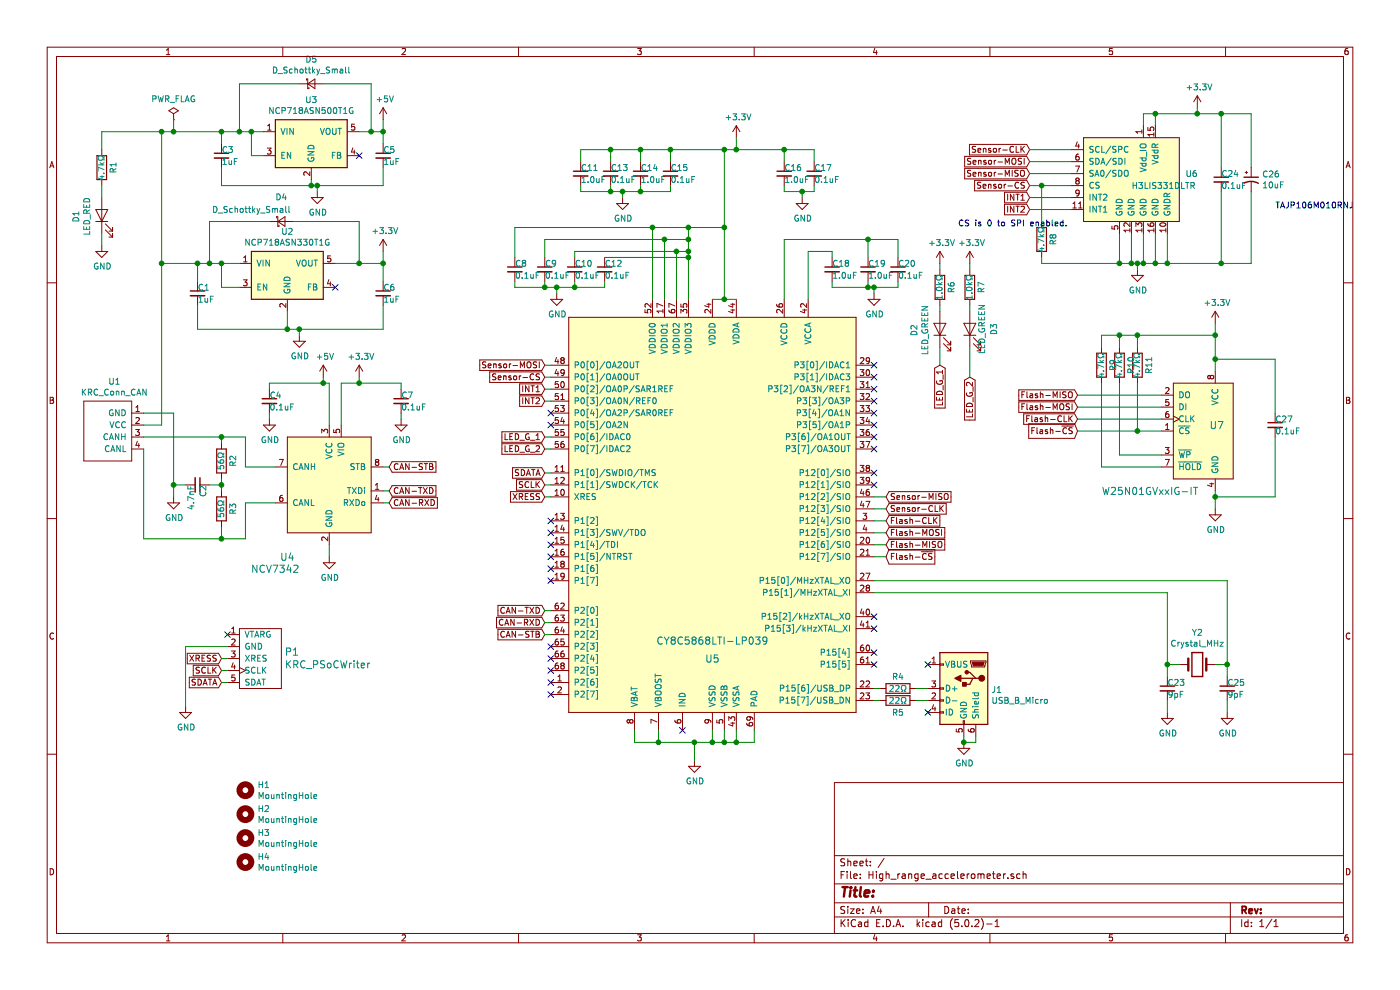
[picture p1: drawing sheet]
EESchema Schematic File Version 4
LIBS:High_range_accelerometer-cache
EELAYER 26 0
EELAYER END
$Descr A4 11693 8268
encoding utf-8
Sheet 1 1
Title ""
Date ""
Rev ""
Comp ""
Comment1 ""
Comment2 ""
Comment3 ""
Comment4 ""
$EndDescr
$Comp
L High_range_accelerometer-rescue:CY8C5868LTI-LP039-KUTKiCad_symbol U5
U 1 1
P 5950 4450
F 0 "U5" H 5950 3400 60  0000 C CNN
F 1 "CY8C5868LTI-LP039" H 5950 3550 60  0000 C CNN
F 2 "KUTKiCad_footprint:Cypress_QFN-68_EP_8x8_Pitch0.4mm" H 5950 4450 60  0001 C CNN
F 3 "" H 5950 4450 60  0001 C CNN
	1    5950 4450
	1    0    0    -1  
$EndComp
$Comp
L High_range_accelerometer-rescue:KRC_PSoCWriter-KUT_Connector P1
U 1 1
P 2100 5500
F 0 "P1" H 2377 5558 60  0000 L CNN
F 1 "KRC_PSoCWriter" H 2377 5452 60  0000 L CNN
F 2 "KUTKiCad_footprint:JST_JQ_05JQ-BT_1x05_P2.5mm_Vertical" H 2325 5500 60  0001 C CNN
F 3 "" H 2325 5500 60  0000 C CNN
	1    2100 5500
	1    0    0    -1  
$EndComp
$Comp
L KUTKiCad_symbol:NCV7342 U4
U 1 1
P 2750 4050
F 0 "U4" H 3100 3450 60  0000 C CNN
F 1 "NCV7342" H 3200 3350 60  0000 C CNN
F 2 "Package_DFN_QFN:DFN-8_2x2mm_P0.5mm" H 2750 4050 60  0001 C CNN
F 3 "" H 2750 4050 60  0001 C CNN
	1    2750 4050
	-1   0    0    -1  
$EndComp
$Comp
L Device:LED D2
U 1 1
P 7850 2750
F 0 "D2" H 7841 2966 50  0000 C CNN
F 1 "LED_GREEN" H 7841 2875 50  0000 C CNN
F 2 "LED_SMD:LED_0603_1608Metric" H 7850 2750 50  0001 C CNN
F 3 "~" H 7850 2750 50  0001 C CNN
	1    7850 2750
	0    -1   -1   0   
$EndComp
$Comp
L power:+5V #PWR010
U 1 1
P 3200 1000
F 0 "#PWR010" H 3200 850 50  0001 C CNN
F 1 "+5V" H 3215 1173 50  0000 C CNN
F 2 "" H 3200 1000 50  0001 C CNN
F 3 "" H 3200 1000 50  0001 C CNN
	1    3200 1000
	1    0    0    -1  
$EndComp
$Comp
L power:GND #PWR03
U 1 1
P 1550 5900
F 0 "#PWR03" H 1550 5650 50  0001 C CNN
F 1 "GND" H 1555 5727 50  0000 C CNN
F 2 "" H 1550 5900 50  0001 C CNN
F 3 "" H 1550 5900 50  0001 C CNN
	1    1550 5900
	1    0    0    -1  
$EndComp
Wire Wire Line
	1550 5900 1550 5400
Wire Wire Line
	1550 5400 1900 5400
Text GLabel 1850 5500 0    50   Input ~ 0
XRESS
Text GLabel 1850 5600 0    50   Input ~ 0
SCLK
Text GLabel 1850 5700 0    50   Input ~ 0
SDATA
Wire Wire Line
	1850 5700 1900 5700
Wire Wire Line
	1900 5600 1850 5600
Wire Wire Line
	1850 5500 1900 5500
Text GLabel 4550 4150 0    50   Input ~ 0
XRESS
Text GLabel 4550 4050 0    50   Input ~ 0
SCLK
Text GLabel 4550 3950 0    50   Input ~ 0
SDATA
Wire Wire Line
	4550 4150 4600 4150
Wire Wire Line
	4600 4050 4550 4050
Wire Wire Line
	4550 3950 4600 3950
$Comp
L Device:C_Small C12
U 1 1
P 5050 2250
F 0 "C12" H 5050 2300 50  0000 L CNN
F 1 "0.1uF" H 5050 2200 50  0000 L CNN
F 2 "Capacitor_SMD:C_0402_1005Metric" H 5050 2250 50  0001 C CNN
F 3 "~" H 5050 2250 50  0001 C CNN
	1    5050 2250
	1    0    0    -1  
$EndComp
$Comp
L power:GND #PWR013
U 1 1
P 4650 2450
F 0 "#PWR013" H 4650 2200 50  0001 C CNN
F 1 "GND" H 4655 2277 50  0000 C CNN
F 2 "" H 4650 2450 50  0001 C CNN
F 3 "" H 4650 2450 50  0001 C CNN
	1    4650 2450
	1    0    0    -1  
$EndComp
Wire Wire Line
	5750 1900 5750 2000
Wire Wire Line
	5550 2000 5750 2000
Wire Wire Line
	5550 2000 5550 2500
Connection ~ 5750 2000
Wire Wire Line
	5450 1900 5750 1900
Wire Wire Line
	5450 1900 5450 2500
$Comp
L Device:C_Small C10
U 1 1
P 4800 2250
F 0 "C10" H 4800 2300 50  0000 L CNN
F 1 "0.1uF" H 4800 2200 50  0000 L CNN
F 2 "Capacitor_SMD:C_0402_1005Metric" H 4800 2250 50  0001 C CNN
F 3 "~" H 4800 2250 50  0001 C CNN
	1    4800 2250
	1    0    0    -1  
$EndComp
$Comp
L Device:C_Small C9
U 1 1
P 4550 2250
F 0 "C9" H 4550 2300 50  0000 L CNN
F 1 "0.1uF" H 4550 2200 50  0000 L CNN
F 2 "Capacitor_SMD:C_0402_1005Metric" H 4550 2250 50  0001 C CNN
F 3 "~" H 4550 2250 50  0001 C CNN
	1    4550 2250
	1    0    0    -1  
$EndComp
$Comp
L Device:C_Small C8
U 1 1
P 4300 2250
F 0 "C8" H 4300 2300 50  0000 L CNN
F 1 "0.1uF" H 4300 2200 50  0000 L CNN
F 2 "Capacitor_SMD:C_0402_1005Metric" H 4300 2250 50  0001 C CNN
F 3 "~" H 4300 2250 50  0001 C CNN
	1    4300 2250
	1    0    0    -1  
$EndComp
Wire Wire Line
	5750 2000 5750 2100
Wire Wire Line
	5650 2500 5650 2100
Wire Wire Line
	5650 2100 5750 2100
Connection ~ 5750 2100
Wire Wire Line
	5750 2100 5750 2150
Wire Wire Line
	5050 2150 5750 2150
Connection ~ 5750 2150
Wire Wire Line
	5750 2150 5750 2500
Wire Wire Line
	5650 2100 4800 2100
Wire Wire Line
	4800 2100 4800 2150
Connection ~ 5650 2100
Wire Wire Line
	5550 2000 4550 2000
Wire Wire Line
	4550 2000 4550 2150
Connection ~ 5550 2000
Wire Wire Line
	5450 1900 4300 1900
Wire Wire Line
	4300 1900 4300 2150
Connection ~ 5450 1900
Wire Wire Line
	4300 2350 4300 2400
Wire Wire Line
	4300 2400 4550 2400
Wire Wire Line
	5050 2400 5050 2350
Wire Wire Line
	4550 2350 4550 2400
Connection ~ 4550 2400
Wire Wire Line
	4550 2400 4650 2400
Wire Wire Line
	4800 2400 4800 2350
Connection ~ 4800 2400
Wire Wire Line
	4800 2400 5050 2400
Wire Wire Line
	4650 2400 4650 2450
Connection ~ 4650 2400
Wire Wire Line
	4650 2400 4800 2400
$Comp
L Device:C_Small C18
U 1 1
P 6950 2250
F 0 "C18" H 6950 2300 50  0000 L CNN
F 1 "1.0uF" H 6950 2200 50  0000 L CNN
F 2 "Capacitor_SMD:C_0402_1005Metric" H 6950 2250 50  0001 C CNN
F 3 "~" H 6950 2250 50  0001 C CNN
	1    6950 2250
	1    0    0    -1  
$EndComp
$Comp
L power:GND #PWR015
U 1 1
P 5800 6350
F 0 "#PWR015" H 5800 6100 50  0001 C CNN
F 1 "GND" H 5805 6177 50  0000 C CNN
F 2 "" H 5800 6350 50  0001 C CNN
F 3 "" H 5800 6350 50  0001 C CNN
	1    5800 6350
	1    0    0    -1  
$EndComp
NoConn ~ 5700 6100
Wire Wire Line
	5950 6100 5950 6200
Wire Wire Line
	5300 6200 5300 6100
Wire Wire Line
	5500 6100 5500 6200
Connection ~ 5500 6200
Wire Wire Line
	5500 6200 5300 6200
Wire Wire Line
	6050 6100 6050 6200
Wire Wire Line
	6050 6200 5950 6200
Connection ~ 5950 6200
Wire Wire Line
	5500 6200 5800 6200
Wire Wire Line
	6150 6100 6150 6200
Wire Wire Line
	6150 6200 6050 6200
Connection ~ 6050 6200
Wire Wire Line
	6300 6100 6300 6200
Wire Wire Line
	6300 6200 6150 6200
Connection ~ 6150 6200
Wire Wire Line
	5800 6350 5800 6200
Connection ~ 5800 6200
Wire Wire Line
	5800 6200 5950 6200
Wire Wire Line
	6750 2500 6750 2100
Wire Wire Line
	6750 2100 6950 2100
Wire Wire Line
	6950 2100 6950 2150
Wire Wire Line
	6550 2500 6550 2000
Wire Wire Line
	6550 2000 7250 2000
Wire Wire Line
	7250 2000 7500 2000
Connection ~ 7250 2000
$Comp
L Device:C_Small C19
U 1 1
P 7250 2250
F 0 "C19" H 7250 2300 50  0000 L CNN
F 1 "1.0uF" H 7250 2200 50  0000 L CNN
F 2 "Capacitor_SMD:C_0402_1005Metric" H 7250 2250 50  0001 C CNN
F 3 "~" H 7250 2250 50  0001 C CNN
	1    7250 2250
	1    0    0    -1  
$EndComp
$Comp
L Device:C_Small C20
U 1 1
P 7500 2250
F 0 "C20" H 7500 2300 50  0000 L CNN
F 1 "0.1uF" H 7500 2200 50  0000 L CNN
F 2 "Capacitor_SMD:C_0402_1005Metric" H 7500 2250 50  0001 C CNN
F 3 "~" H 7500 2250 50  0001 C CNN
	1    7500 2250
	1    0    0    -1  
$EndComp
Wire Wire Line
	7500 2000 7500 2150
Wire Wire Line
	7250 2000 7250 2150
Wire Wire Line
	6950 2350 6950 2400
Wire Wire Line
	6950 2400 7250 2400
Wire Wire Line
	7500 2400 7500 2350
Wire Wire Line
	7250 2350 7250 2400
Connection ~ 7250 2400
Wire Wire Line
	7250 2400 7300 2400
$Comp
L power:GND #PWR018
U 1 1
P 7300 2450
F 0 "#PWR018" H 7300 2200 50  0001 C CNN
F 1 "GND" H 7305 2277 50  0000 C CNN
F 2 "" H 7300 2450 50  0001 C CNN
F 3 "" H 7300 2450 50  0001 C CNN
	1    7300 2450
	1    0    0    -1  
$EndComp
Wire Wire Line
	7300 2450 7300 2400
Connection ~ 7300 2400
Wire Wire Line
	7300 2400 7500 2400
$Comp
L Device:C_Small C17
U 1 1
P 6800 1450
F 0 "C17" H 6800 1500 50  0000 L CNN
F 1 "0.1uF" H 6800 1400 50  0000 L CNN
F 2 "Capacitor_SMD:C_0402_1005Metric" H 6800 1450 50  0001 C CNN
F 3 "~" H 6800 1450 50  0001 C CNN
	1    6800 1450
	1    0    0    -1  
$EndComp
$Comp
L Device:C_Small C16
U 1 1
P 6550 1450
F 0 "C16" H 6550 1500 50  0000 L CNN
F 1 "1.0uF" H 6550 1400 50  0000 L CNN
F 2 "Capacitor_SMD:C_0402_1005Metric" H 6550 1450 50  0001 C CNN
F 3 "~" H 6550 1450 50  0001 C CNN
	1    6550 1450
	1    0    0    -1  
$EndComp
Wire Wire Line
	6550 1250 6550 1350
Wire Wire Line
	6550 1250 6800 1250
Wire Wire Line
	6800 1250 6800 1350
$Comp
L power:GND #PWR017
U 1 1
P 6700 1650
F 0 "#PWR017" H 6700 1400 50  0001 C CNN
F 1 "GND" H 6705 1477 50  0000 C CNN
F 2 "" H 6700 1650 50  0001 C CNN
F 3 "" H 6700 1650 50  0001 C CNN
	1    6700 1650
	1    0    0    -1  
$EndComp
Wire Wire Line
	6550 1550 6550 1600
Wire Wire Line
	6550 1600 6700 1600
Wire Wire Line
	6700 1600 6700 1650
Wire Wire Line
	6700 1600 6800 1600
Wire Wire Line
	6800 1600 6800 1550
Connection ~ 6700 1600
$Comp
L power:+3.3V #PWR016
U 1 1
P 6150 1150
F 0 "#PWR016" H 6150 1000 50  0001 C CNN
F 1 "+3.3V" H 6165 1323 50  0000 C CNN
F 2 "" H 6150 1150 50  0001 C CNN
F 3 "" H 6150 1150 50  0001 C CNN
	1    6150 1150
	1    0    0    -1  
$EndComp
Wire Wire Line
	5750 1900 6050 1900
Connection ~ 5750 1900
Wire Wire Line
	5950 2500 6050 2500
Wire Wire Line
	6050 2500 6050 1900
Connection ~ 6050 2500
Wire Wire Line
	6050 2500 6150 2500
Connection ~ 6050 1900
$Comp
L Device:C_Small C14
U 1 1
P 5350 1450
F 0 "C14" H 5350 1500 50  0000 L CNN
F 1 "1.0uF" H 5350 1400 50  0000 L CNN
F 2 "Capacitor_SMD:C_0402_1005Metric" H 5350 1450 50  0001 C CNN
F 3 "~" H 5350 1450 50  0001 C CNN
	1    5350 1450
	1    0    0    -1  
$EndComp
$Comp
L Device:C_Small C15
U 1 1
P 5600 1450
F 0 "C15" H 5600 1500 50  0000 L CNN
F 1 "0.1uF" H 5600 1400 50  0000 L CNN
F 2 "Capacitor_SMD:C_0402_1005Metric" H 5600 1450 50  0001 C CNN
F 3 "~" H 5600 1450 50  0001 C CNN
	1    5600 1450
	1    0    0    -1  
$EndComp
$Comp
L Device:C_Small C11
U 1 1
P 4850 1450
F 0 "C11" H 4850 1500 50  0000 L CNN
F 1 "1.0uF" H 4850 1400 50  0000 L CNN
F 2 "Capacitor_SMD:C_0402_1005Metric" H 4850 1450 50  0001 C CNN
F 3 "~" H 4850 1450 50  0001 C CNN
	1    4850 1450
	1    0    0    -1  
$EndComp
$Comp
L Device:C_Small C13
U 1 1
P 5100 1450
F 0 "C13" H 5100 1500 50  0000 L CNN
F 1 "0.1uF" H 5100 1400 50  0000 L CNN
F 2 "Capacitor_SMD:C_0402_1005Metric" H 5100 1450 50  0001 C CNN
F 3 "~" H 5100 1450 50  0001 C CNN
	1    5100 1450
	1    0    0    -1  
$EndComp
$Comp
L power:GND #PWR014
U 1 1
P 5200 1650
F 0 "#PWR014" H 5200 1400 50  0001 C CNN
F 1 "GND" H 5205 1477 50  0000 C CNN
F 2 "" H 5200 1650 50  0001 C CNN
F 3 "" H 5200 1650 50  0001 C CNN
	1    5200 1650
	1    0    0    -1  
$EndComp
Wire Wire Line
	6550 1250 6150 1250
Connection ~ 6550 1250
Connection ~ 6050 1250
Wire Wire Line
	6050 1250 6050 1900
Wire Wire Line
	6050 1250 5600 1250
Wire Wire Line
	5600 1250 5600 1350
Wire Wire Line
	5600 1250 5350 1250
Wire Wire Line
	4850 1250 4850 1350
Connection ~ 5600 1250
Wire Wire Line
	5100 1350 5100 1250
Connection ~ 5100 1250
Wire Wire Line
	5100 1250 4850 1250
Wire Wire Line
	5350 1350 5350 1250
Connection ~ 5350 1250
Wire Wire Line
	5350 1250 5100 1250
Wire Wire Line
	4850 1550 4850 1600
Wire Wire Line
	4850 1600 5100 1600
Wire Wire Line
	5200 1600 5200 1650
Wire Wire Line
	5200 1600 5350 1600
Wire Wire Line
	5600 1600 5600 1550
Connection ~ 5200 1600
Wire Wire Line
	5350 1550 5350 1600
Connection ~ 5350 1600
Wire Wire Line
	5350 1600 5600 1600
Wire Wire Line
	5100 1550 5100 1600
Connection ~ 5100 1600
Wire Wire Line
	5100 1600 5200 1600
$Comp
L Connector:USB_B_Micro J1
U 1 1
P 8050 5750
F 0 "J1" H 7821 5741 50  0000 R CNN
F 1 "USB_B_Micro" H 7821 5650 50  0000 R CNN
F 2 "KUTKiCad_footprint:Hirose_ZX_ZX62D-B-5P8" H 8200 5700 50  0001 C CNN
F 3 "~" H 8200 5700 50  0001 C CNN
	1    8050 5750
	-1   0    0    -1  
$EndComp
$Comp
L Device:R R4
U 1 1
P 7500 5750
F 0 "R4" V 7400 5750 50  0000 C CNN
F 1 "22Ω" V 7500 5750 50  0000 C CNN
F 2 "Capacitor_SMD:C_0402_1005Metric" V 7430 5750 50  0001 C CNN
F 3 "~" H 7500 5750 50  0001 C CNN
	1    7500 5750
	0    1    1    0   
$EndComp
$Comp
L Device:R R5
U 1 1
P 7500 5850
F 0 "R5" V 7600 5850 50  0000 C CNN
F 1 "22Ω" V 7500 5850 50  0000 C CNN
F 2 "Capacitor_SMD:C_0402_1005Metric" V 7430 5850 50  0001 C CNN
F 3 "~" H 7500 5850 50  0001 C CNN
	1    7500 5850
	0    1    1    0   
$EndComp
Wire Wire Line
	7350 5750 7300 5750
Wire Wire Line
	7300 5850 7350 5850
Wire Wire Line
	7650 5750 7750 5750
Wire Wire Line
	7750 5850 7650 5850
$Comp
L power:GND #PWR020
U 1 1
P 8050 6200
F 0 "#PWR020" H 8050 5950 50  0001 C CNN
F 1 "GND" H 8055 6027 50  0000 C CNN
F 2 "" H 8050 6200 50  0001 C CNN
F 3 "" H 8050 6200 50  0001 C CNN
	1    8050 6200
	1    0    0    -1  
$EndComp
NoConn ~ 7750 5550
NoConn ~ 7750 5950
$Comp
L KUTKiCad_symbol:KRC_Conn_CAN U1
U 1 1
P 1100 3600
F 0 "U1" H 1244 4015 50  0000 C CNN
F 1 "KRC_Conn_CAN" H 1244 3924 50  0000 C CNN
F 2 "Connector_JST:JST_XH_S04B-XH-A_1x04_P2.50mm_Horizontal" H 1100 3600 50  0001 C CNN
F 3 "" H 1100 3600 50  0001 C CNN
	1    1100 3600
	-1   0    0    -1  
$EndComp
$Comp
L Device:LED D3
U 1 1
P 8100 2750
F 0 "D3" H 8100 2550 50  0000 C CNN
F 1 "LED_GREEN" H 8100 2650 50  0000 C CNN
F 2 "LED_SMD:LED_0603_1608Metric" H 8100 2750 50  0001 C CNN
F 3 "~" H 8100 2750 50  0001 C CNN
	1    8100 2750
	0    -1   -1   0   
$EndComp
$Comp
L power:+3.3V #PWR011
U 1 1
P 3200 2100
F 0 "#PWR011" H 3200 1950 50  0001 C CNN
F 1 "+3.3V" H 3215 2273 50  0000 C CNN
F 2 "" H 3200 2100 50  0001 C CNN
F 3 "" H 3200 2100 50  0001 C CNN
	1    3200 2100
	1    0    0    -1  
$EndComp
$Comp
L KUTKiCad_symbol:W25N01GVxxIG-IT U7
U 1 1
P 10050 3600
F 0 "U7" H 10100 3650 60  0000 L CNN
F 1 "W25N01GVxxIG-IT" H 9200 3100 60  0000 L CNN
F 2 "KUTKiCad_footprint:WSON-8_8x6mm_P1.27mm" H 10600 4200 60  0001 C CNN
F 3 "" H 10600 4200 60  0001 C CNN
	1    10050 3600
	1    0    0    -1  
$EndComp
$Comp
L Device:R R11
U 1 1
P 9500 3050
F 0 "R11" V 9400 3050 50  0000 C CNN
F 1 "4.7kΩ" V 9500 3050 50  0000 C CNN
F 2 "Capacitor_SMD:C_0402_1005Metric" V 9430 3050 50  0001 C CNN
F 3 "~" H 9500 3050 50  0001 C CNN
	1    9500 3050
	-1   0    0    1   
$EndComp
$Comp
L power:GND #PWR028
U 1 1
P 10150 4250
F 0 "#PWR028" H 10150 4000 50  0001 C CNN
F 1 "GND" H 10155 4077 50  0000 C CNN
F 2 "" H 10150 4250 50  0001 C CNN
F 3 "" H 10150 4250 50  0001 C CNN
	1    10150 4250
	1    0    0    -1  
$EndComp
$Comp
L power:+3.3V #PWR027
U 1 1
P 10150 2700
F 0 "#PWR027" H 10150 2550 50  0001 C CNN
F 1 "+3.3V" H 10165 2873 50  0000 C CNN
F 2 "" H 10150 2700 50  0001 C CNN
F 3 "" H 10150 2700 50  0001 C CNN
	1    10150 2700
	1    0    0    -1  
$EndComp
$Comp
L Device:C_Small C27
U 1 1
P 10650 3550
F 0 "C27" H 10650 3600 50  0000 L CNN
F 1 "0.1uF" H 10650 3500 50  0000 L CNN
F 2 "Capacitor_SMD:C_0402_1005Metric" H 10650 3550 50  0001 C CNN
F 3 "~" H 10650 3550 50  0001 C CNN
	1    10650 3550
	1    0    0    -1  
$EndComp
Wire Wire Line
	10150 3100 10150 3000
Wire Wire Line
	10150 3000 10650 3000
Wire Wire Line
	10650 3000 10650 3450
Connection ~ 10150 3000
Wire Wire Line
	10650 3650 10650 4150
Wire Wire Line
	10650 4150 10150 4150
Wire Wire Line
	10150 4150 10150 4100
Wire Wire Line
	10150 4150 10150 4250
Connection ~ 10150 4150
$Comp
L Device:R R10
U 1 1
P 9350 3050
F 0 "R10" V 9250 3050 50  0000 C CNN
F 1 "4.7kΩ" V 9350 3050 50  0000 C CNN
F 2 "Capacitor_SMD:C_0402_1005Metric" V 9280 3050 50  0001 C CNN
F 3 "~" H 9350 3050 50  0001 C CNN
	1    9350 3050
	-1   0    0    1   
$EndComp
$Comp
L Device:R R9
U 1 1
P 9200 3050
F 0 "R9" V 9100 3050 50  0000 C CNN
F 1 "4.7kΩ" V 9200 3050 50  0000 C CNN
F 2 "Capacitor_SMD:C_0402_1005Metric" V 9130 3050 50  0001 C CNN
F 3 "~" H 9200 3050 50  0001 C CNN
	1    9200 3050
	-1   0    0    1   
$EndComp
Text GLabel 9000 3600 0    50   Input ~ 0
Flash-~CS
Wire Wire Line
	9500 3200 9500 3600
Wire Wire Line
	9500 3600 9700 3600
Wire Wire Line
	9700 3800 9350 3800
Wire Wire Line
	9350 3800 9350 3200
Wire Wire Line
	9700 3900 9200 3900
Wire Wire Line
	9200 3900 9200 3200
Wire Wire Line
	9500 3600 9000 3600
Connection ~ 9500 3600
Wire Wire Line
	9200 2900 9200 2800
Wire Wire Line
	9200 2800 9350 2800
Wire Wire Line
	10150 2800 10150 2700
Wire Wire Line
	10150 2800 10150 3000
Connection ~ 10150 2800
Wire Wire Line
	9500 2900 9500 2800
Connection ~ 9500 2800
Wire Wire Line
	9500 2800 10150 2800
Wire Wire Line
	9350 2800 9350 2900
Connection ~ 9350 2800
Wire Wire Line
	9350 2800 9500 2800
Text GLabel 9000 3500 0    50   Input ~ 0
Flash-CLK
Text GLabel 9000 3400 0    50   Input ~ 0
Flash-MOSI
Text GLabel 9000 3300 0    50   Input ~ 0
Flash-MISO
Wire Wire Line
	9000 3300 9700 3300
Wire Wire Line
	9700 3400 9000 3400
Wire Wire Line
	9000 3500 9700 3500
$Comp
L power:GND #PWR024
U 1 1
P 9500 2250
F 0 "#PWR024" H 9500 2000 50  0001 C CNN
F 1 "GND" H 9505 2077 50  0000 C CNN
F 2 "" H 9500 2250 50  0001 C CNN
F 3 "" H 9500 2250 50  0001 C CNN
	1    9500 2250
	1    0    0    -1  
$EndComp
$Comp
L power:+3.3V #PWR026
U 1 1
P 10000 900
F 0 "#PWR026" H 10000 750 50  0001 C CNN
F 1 "+3.3V" H 10015 1073 50  0000 C CNN
F 2 "" H 10000 900 50  0001 C CNN
F 3 "" H 10000 900 50  0001 C CNN
	1    10000 900 
	1    0    0    -1  
$EndComp
$Comp
L Device:R R8
U 1 1
P 8700 2000
F 0 "R8" V 8600 2000 50  0000 C CNN
F 1 "4.7kΩ" V 8700 2000 50  0000 C CNN
F 2 "Capacitor_SMD:C_0402_1005Metric" V 8630 2000 50  0001 C CNN
F 3 "~" H 8700 2000 50  0001 C CNN
	1    8700 2000
	-1   0    0    1   
$EndComp
Text Notes 8000 1900 0    50   ~ 0
CS is 0 to SPI enabled.
Wire Wire Line
	8950 1550 8700 1550
Wire Wire Line
	8700 1550 8700 1850
Text GLabel 8600 1550 0    50   Input ~ 0
Sensor-CS
Text GLabel 8600 1250 0    50   Input ~ 0
Sensor-CLK
Text GLabel 8600 1350 0    50   Input ~ 0
Sensor-MOSI
Text GLabel 8600 1450 0    50   Input ~ 0
Sensor-MISO
Wire Wire Line
	8600 1250 8950 1250
$Comp
L Device:C_Small C24
U 1 1
P 10200 1500
F 0 "C24" H 10200 1550 50  0000 L CNN
F 1 "0.1uF" H 10200 1450 50  0000 L CNN
F 2 "Capacitor_SMD:C_0402_1005Metric" H 10200 1500 50  0001 C CNN
F 3 "~" H 10200 1500 50  0001 C CNN
	1    10200 1500
	1    0    0    -1  
$EndComp
Wire Wire Line
	8700 2200 8700 2150
Wire Wire Line
	9350 1950 9350 2200
Connection ~ 9350 2200
Wire Wire Line
	9350 2200 8700 2200
Wire Wire Line
	9500 2250 9500 2200
Wire Wire Line
	9350 2200 9450 2200
Wire Wire Line
	9450 1950 9450 2200
Connection ~ 9450 2200
Wire Wire Line
	9450 2200 9500 2200
Wire Wire Line
	9550 1950 9550 2200
Wire Wire Line
	9550 2200 9500 2200
Connection ~ 9500 2200
Wire Wire Line
	9550 2200 9650 2200
Wire Wire Line
	9650 2200 9650 1950
Connection ~ 9550 2200
Wire Wire Line
	9750 1950 9750 2200
Wire Wire Line
	9750 2200 9650 2200
Connection ~ 9650 2200
Wire Wire Line
	9550 1050 9550 950 
Wire Wire Line
	9550 950  9650 950 
Wire Wire Line
	10000 950  10000 900 
Wire Wire Line
	9650 1050 9650 950 
Connection ~ 9650 950 
Wire Wire Line
	9650 950  10000 950 
Wire Wire Line
	10000 950  10200 950 
Wire Wire Line
	10200 950  10200 1400
Connection ~ 10000 950 
Wire Wire Line
	10200 950  10450 950 
Wire Wire Line
	10450 950  10450 1400
Connection ~ 10200 950 
Wire Wire Line
	10450 1600 10450 2200
Wire Wire Line
	10450 2200 10200 2200
Connection ~ 9750 2200
Wire Wire Line
	10200 1600 10200 2200
Connection ~ 10200 2200
Wire Wire Line
	10200 2200 9750 2200
Wire Wire Line
	8950 1350 8600 1350
Wire Wire Line
	8950 1450 8600 1450
Wire Wire Line
	8700 1550 8600 1550
Connection ~ 8700 1550
Text Notes 10650 1750 0    50   ~ 0
TAJP106M010RNJ 
$Comp
L Device:CP1_Small C26
U 1 1
P 10450 1500
F 0 "C26" H 10541 1546 50  0000 L CNN
F 1 "10uF" H 10541 1455 50  0000 L CNN
F 2 "Capacitor_SMD:C_0805_2012Metric" H 10450 1500 50  0001 C CNN
F 3 "~" H 10450 1500 50  0001 C CNN
	1    10450 1500
	1    0    0    -1  
$EndComp
Text GLabel 8600 1650 0    50   Input ~ 0
INT1
Text GLabel 8600 1750 0    50   Input ~ 0
INT2
Wire Wire Line
	8600 1750 8950 1750
Wire Wire Line
	8950 1650 8600 1650
$Comp
L power:GND #PWR08
U 1 1
P 2750 4650
F 0 "#PWR08" H 2750 4400 50  0001 C CNN
F 1 "GND" H 2755 4477 50  0000 C CNN
F 2 "" H 2750 4650 50  0001 C CNN
F 3 "" H 2750 4650 50  0001 C CNN
	1    2750 4650
	1    0    0    -1  
$EndComp
Wire Wire Line
	3200 1000 3200 1100
Wire Wire Line
	3200 1100 3100 1100
$Comp
L power:GND #PWR07
U 1 1
P 2650 1600
F 0 "#PWR07" H 2650 1350 50  0001 C CNN
F 1 "GND" H 2655 1427 50  0000 C CNN
F 2 "" H 2650 1600 50  0001 C CNN
F 3 "" H 2650 1600 50  0001 C CNN
	1    2650 1600
	1    0    0    -1  
$EndComp
$Comp
L Device:C_Small C5
U 1 1
P 3200 1300
F 0 "C5" H 3200 1350 50  0000 L CNN
F 1 "1uF" H 3200 1250 50  0000 L CNN
F 2 "Capacitor_SMD:C_0402_1005Metric" H 3200 1300 50  0001 C CNN
F 3 "~" H 3200 1300 50  0001 C CNN
	1    3200 1300
	1    0    0    -1  
$EndComp
Wire Wire Line
	3200 1200 3200 1100
Connection ~ 3200 1100
Wire Wire Line
	3200 1400 3200 1550
Wire Wire Line
	3200 1550 2650 1550
Wire Wire Line
	2650 1550 2650 1600
Wire Wire Line
	2650 1550 2600 1550
Wire Wire Line
	2600 1550 2600 1500
Connection ~ 2650 1550
$Comp
L Device:C_Small C3
U 1 1
P 1850 1300
F 0 "C3" H 1850 1350 50  0000 L CNN
F 1 "1uF" H 1850 1250 50  0000 L CNN
F 2 "Capacitor_SMD:C_0402_1005Metric" H 1850 1300 50  0001 C CNN
F 3 "~" H 1850 1300 50  0001 C CNN
	1    1850 1300
	1    0    0    -1  
$EndComp
Wire Wire Line
	1850 1200 1850 1100
Wire Wire Line
	1850 1100 2000 1100
Connection ~ 2100 1100
Wire Wire Line
	2100 1100 2200 1100
Wire Wire Line
	1850 1400 1850 1550
Wire Wire Line
	1850 1550 2600 1550
Connection ~ 2600 1550
Wire Wire Line
	3200 2200 3200 2100
$Comp
L Device:C_Small C6
U 1 1
P 3200 2450
F 0 "C6" H 3200 2500 50  0000 L CNN
F 1 "1uF" H 3200 2400 50  0000 L CNN
F 2 "Capacitor_SMD:C_0402_1005Metric" H 3200 2450 50  0001 C CNN
F 3 "~" H 3200 2450 50  0001 C CNN
	1    3200 2450
	1    0    0    -1  
$EndComp
Wire Wire Line
	3200 2350 3200 2200
Connection ~ 3200 2200
$Comp
L power:GND #PWR05
U 1 1
P 2500 2800
F 0 "#PWR05" H 2500 2550 50  0001 C CNN
F 1 "GND" H 2505 2627 50  0000 C CNN
F 2 "" H 2500 2800 50  0001 C CNN
F 3 "" H 2500 2800 50  0001 C CNN
	1    2500 2800
	1    0    0    -1  
$EndComp
Wire Wire Line
	2400 2750 2500 2750
Wire Wire Line
	2500 2750 2500 2800
Wire Wire Line
	2500 2750 3200 2750
Wire Wire Line
	3200 2750 3200 2550
Connection ~ 2500 2750
$Comp
L Device:C_Small C1
U 1 1
P 1650 2450
F 0 "C1" H 1650 2500 50  0000 L CNN
F 1 "1uF" H 1650 2400 50  0000 L CNN
F 2 "Capacitor_SMD:C_0402_1005Metric" H 1650 2450 50  0001 C CNN
F 3 "~" H 1650 2450 50  0001 C CNN
	1    1650 2450
	1    0    0    -1  
$EndComp
Wire Wire Line
	1850 2400 1850 2200
Wire Wire Line
	1850 2200 1750 2200
Wire Wire Line
	1650 2200 1650 2350
Connection ~ 1850 2200
Wire Wire Line
	1650 2550 1650 2750
Wire Wire Line
	1650 2750 2400 2750
Connection ~ 2400 2750
Wire Wire Line
	1850 1100 1450 1100
Wire Wire Line
	1350 3550 1200 3550
Connection ~ 1850 1100
Wire Wire Line
	1650 2200 1350 2200
Connection ~ 1650 2200
$Comp
L power:PWR_FLAG #FLG01
U 1 1
P 1450 1000
F 0 "#FLG01" H 1450 1075 50  0001 C CNN
F 1 "PWR_FLAG" H 1450 1174 50  0000 C CNN
F 2 "" H 1450 1000 50  0001 C CNN
F 3 "~" H 1450 1000 50  0001 C CNN
	1    1450 1000
	1    0    0    -1  
$EndComp
Connection ~ 1350 1100
$Comp
L Device:C_Small C7
U 1 1
P 3350 3350
F 0 "C7" H 3350 3400 50  0000 L CNN
F 1 "0.1uF" H 3350 3300 50  0000 L CNN
F 2 "Capacitor_SMD:C_0402_1005Metric" H 3350 3350 50  0001 C CNN
F 3 "~" H 3350 3350 50  0001 C CNN
	1    3350 3350
	1    0    0    -1  
$EndComp
$Comp
L Device:C_Small C4
U 1 1
P 2250 3350
F 0 "C4" H 2250 3400 50  0000 L CNN
F 1 "0.1uF" H 2250 3300 50  0000 L CNN
F 2 "Capacitor_SMD:C_0402_1005Metric" H 2250 3350 50  0001 C CNN
F 3 "~" H 2250 3350 50  0001 C CNN
	1    2250 3350
	1    0    0    -1  
$EndComp
$Comp
L power:+5V #PWR06
U 1 1
P 2700 3150
F 0 "#PWR06" H 2700 3000 50  0001 C CNN
F 1 "+5V" H 2715 3323 50  0000 C CNN
F 2 "" H 2700 3150 50  0001 C CNN
F 3 "" H 2700 3150 50  0001 C CNN
	1    2700 3150
	1    0    0    -1  
$EndComp
$Comp
L power:+3.3V #PWR09
U 1 1
P 3000 3150
F 0 "#PWR09" H 3000 3000 50  0001 C CNN
F 1 "+3.3V" H 3015 3323 50  0000 C CNN
F 2 "" H 3000 3150 50  0001 C CNN
F 3 "" H 3000 3150 50  0001 C CNN
	1    3000 3150
	1    0    0    -1  
$EndComp
$Comp
L power:GND #PWR012
U 1 1
P 3350 3500
F 0 "#PWR012" H 3350 3250 50  0001 C CNN
F 1 "GND" H 3355 3327 50  0000 C CNN
F 2 "" H 3350 3500 50  0001 C CNN
F 3 "" H 3350 3500 50  0001 C CNN
	1    3350 3500
	1    0    0    -1  
$EndComp
Wire Wire Line
	3350 3250 3350 3200
Wire Wire Line
	3350 3200 3000 3200
Wire Wire Line
	3000 3200 3000 3150
Wire Wire Line
	3000 3200 2850 3200
Wire Wire Line
	2850 3200 2850 3550
Connection ~ 3000 3200
Wire Wire Line
	2750 3550 2750 3200
Wire Wire Line
	3350 3500 3350 3450
$Comp
L power:GND #PWR04
U 1 1
P 2250 3500
F 0 "#PWR04" H 2250 3250 50  0001 C CNN
F 1 "GND" H 2255 3327 50  0000 C CNN
F 2 "" H 2250 3500 50  0001 C CNN
F 3 "" H 2250 3500 50  0001 C CNN
	1    2250 3500
	1    0    0    -1  
$EndComp
$Comp
L Device:C_Small C2
U 1 1
P 1650 4050
F 0 "C2" H 1650 4100 50  0000 L CNN
F 1 "4.7nF" H 1650 4000 50  0000 L CNN
F 2 "Capacitor_SMD:C_0402_1005Metric" H 1650 4050 50  0001 C CNN
F 3 "~" H 1650 4050 50  0001 C CNN
	1    1650 4050
	0    1    1    0   
$EndComp
Wire Wire Line
	2250 3200 2250 3250
Wire Wire Line
	2250 3450 2250 3500
Wire Wire Line
	2050 3900 2300 3900
$Comp
L Device:R R2
U 1 1
P 1850 3850
F 0 "R2" V 1750 3850 50  0000 C CNN
F 1 "56Ω" V 1850 3850 50  0000 C CNN
F 2 "Capacitor_SMD:C_0402_1005Metric" V 1780 3850 50  0001 C CNN
F 3 "~" H 1850 3850 50  0001 C CNN
	1    1850 3850
	-1   0    0    1   
$EndComp
$Comp
L Device:R R3
U 1 1
P 1850 4250
F 0 "R3" V 1750 4250 50  0000 C CNN
F 1 "56Ω" V 1850 4250 50  0000 C CNN
F 2 "Capacitor_SMD:C_0402_1005Metric" V 1780 4250 50  0001 C CNN
F 3 "~" H 1850 4250 50  0001 C CNN
	1    1850 4250
	-1   0    0    1   
$EndComp
Wire Wire Line
	1850 3650 1850 3700
Wire Wire Line
	2300 4200 2050 4200
Wire Wire Line
	2050 4500 1850 4500
Wire Wire Line
	1850 4500 1850 4400
Wire Wire Line
	1850 4100 1850 4050
Wire Wire Line
	1750 4050 1850 4050
Connection ~ 1850 4050
Wire Wire Line
	1850 4050 1850 4000
$Comp
L power:GND #PWR02
U 1 1
P 1450 4150
F 0 "#PWR02" H 1450 3900 50  0001 C CNN
F 1 "GND" H 1455 3977 50  0000 C CNN
F 2 "" H 1450 4150 50  0001 C CNN
F 3 "" H 1450 4150 50  0001 C CNN
	1    1450 4150
	1    0    0    -1  
$EndComp
Wire Wire Line
	1450 4150 1450 4050
Wire Wire Line
	1450 4050 1550 4050
Wire Wire Line
	1200 3650 1850 3650
Wire Wire Line
	1850 3650 2050 3650
Wire Wire Line
	2050 3650 2050 3900
Connection ~ 1850 3650
Wire Wire Line
	2050 4200 2050 4500
Wire Wire Line
	1850 4500 1200 4500
Wire Wire Line
	1200 4500 1200 3750
Connection ~ 1850 4500
Wire Wire Line
	1200 3450 1450 3450
Wire Wire Line
	1450 3450 1450 4050
Connection ~ 1450 4050
Wire Wire Line
	2750 4550 2750 4650
Text GLabel 3250 3900 2    50   Input ~ 0
CAN-STB
Text GLabel 3250 4100 2    50   Input ~ 0
CAN-TXD
Text GLabel 3250 4200 2    50   Input ~ 0
CAN-RXD
Wire Wire Line
	3250 3900 3200 3900
Wire Wire Line
	3200 4100 3250 4100
Wire Wire Line
	3250 4200 3200 4200
NoConn ~ 1900 5300
$Comp
L Device:Crystal Y2
U 1 1
P 10000 5550
F 0 "Y2" H 10000 5818 50  0000 C CNN
F 1 "Crystal_MHz" H 10000 5727 50  0000 C CNN
F 2 "KUTKiCad_footprint:Crystal_Murata_XRCHA" H 10000 5550 50  0001 C CNN
F 3 "~" H 10000 5550 50  0001 C CNN
	1    10000 5550
	1    0    0    -1  
$EndComp
$Comp
L Device:C_Small C23
U 1 1
P 9750 5750
F 0 "C23" H 9750 5800 50  0000 L CNN
F 1 "9pF" H 9750 5700 50  0000 L CNN
F 2 "Capacitor_SMD:C_0402_1005Metric" H 9750 5750 50  0001 C CNN
F 3 "~" H 9750 5750 50  0001 C CNN
	1    9750 5750
	1    0    0    -1  
$EndComp
$Comp
L Device:C_Small C25
U 1 1
P 10250 5750
F 0 "C25" H 10250 5800 50  0000 L CNN
F 1 "9pF" H 10250 5700 50  0000 L CNN
F 2 "Capacitor_SMD:C_0402_1005Metric" H 10250 5750 50  0001 C CNN
F 3 "~" H 10250 5750 50  0001 C CNN
	1    10250 5750
	1    0    0    -1  
$EndComp
$Comp
L power:GND #PWR025
U 1 1
P 9750 5950
F 0 "#PWR025" H 9750 5700 50  0001 C CNN
F 1 "GND" H 9755 5777 50  0000 C CNN
F 2 "" H 9750 5950 50  0001 C CNN
F 3 "" H 9750 5950 50  0001 C CNN
	1    9750 5950
	1    0    0    -1  
$EndComp
$Comp
L power:GND #PWR029
U 1 1
P 10250 5950
F 0 "#PWR029" H 10250 5700 50  0001 C CNN
F 1 "GND" H 10255 5777 50  0000 C CNN
F 2 "" H 10250 5950 50  0001 C CNN
F 3 "" H 10250 5950 50  0001 C CNN
	1    10250 5950
	1    0    0    -1  
$EndComp
Wire Wire Line
	10250 5950 10250 5850
Wire Wire Line
	9750 5850 9750 5950
Wire Wire Line
	7300 4950 9750 4950
Wire Wire Line
	9750 4950 9750 5550
Wire Wire Line
	9750 5550 9850 5550
Connection ~ 9750 5550
Wire Wire Line
	9750 5550 9750 5650
Wire Wire Line
	10250 5650 10250 5550
Wire Wire Line
	10250 4850 7300 4850
Wire Wire Line
	10150 5550 10250 5550
Connection ~ 10250 5550
Wire Wire Line
	10250 5550 10250 4850
$Comp
L Device:LED D1
U 1 1
P 850 1800
F 0 "D1" H 841 2016 50  0000 C CNN
F 1 "LED_RED" H 841 1925 50  0000 C CNN
F 2 "LED_SMD:LED_0603_1608Metric" H 850 1800 50  0001 C CNN
F 3 "~" H 850 1800 50  0001 C CNN
	1    850  1800
	0    -1   -1   0   
$EndComp
Wire Wire Line
	1350 1100 850  1100
Wire Wire Line
	850  1100 850  1250
$Comp
L Device:R R1
U 1 1
P 850 1400
F 0 "R1" V 750 1400 50  0000 C CNN
F 1 "4.7kΩ" V 850 1400 50  0000 C CNN
F 2 "Resistor_SMD:R_0603_1608Metric" V 780 1400 50  0001 C CNN
F 3 "~" H 850 1400 50  0001 C CNN
	1    850  1400
	-1   0    0    1   
$EndComp
Wire Wire Line
	850  1650 850  1550
$Comp
L power:GND #PWR01
U 1 1
P 850 2050
F 0 "#PWR01" H 850 1800 50  0001 C CNN
F 1 "GND" H 855 1877 50  0000 C CNN
F 2 "" H 850 2050 50  0001 C CNN
F 3 "" H 850 2050 50  0001 C CNN
	1    850  2050
	1    0    0    -1  
$EndComp
Wire Wire Line
	850  2050 850  1950
$Comp
L Device:R R6
U 1 1
P 7850 2400
F 0 "R6" V 7750 2400 50  0000 C CNN
F 1 "1.0kΩ" V 7850 2400 50  0000 C CNN
F 2 "Capacitor_SMD:C_0402_1005Metric" V 7780 2400 50  0001 C CNN
F 3 "~" H 7850 2400 50  0001 C CNN
	1    7850 2400
	-1   0    0    1   
$EndComp
$Comp
L Device:R R7
U 1 1
P 8100 2400
F 0 "R7" V 8000 2400 50  0000 C CNN
F 1 "1.0kΩ" V 8100 2400 50  0000 C CNN
F 2 "Capacitor_SMD:C_0402_1005Metric" V 8030 2400 50  0001 C CNN
F 3 "~" H 8100 2400 50  0001 C CNN
	1    8100 2400
	-1   0    0    1   
$EndComp
Wire Wire Line
	7850 2550 7850 2600
Wire Wire Line
	8100 2550 8100 2600
Wire Wire Line
	8100 2200 8100 2250
Wire Wire Line
	7850 2200 7850 2250
$Comp
L power:+3.3V #PWR021
U 1 1
P 8100 2200
F 0 "#PWR021" H 8100 2050 50  0001 C CNN
F 1 "+3.3V" H 8115 2373 50  0000 C CNN
F 2 "" H 8100 2200 50  0001 C CNN
F 3 "" H 8100 2200 50  0001 C CNN
	1    8100 2200
	1    0    0    -1  
$EndComp
$Comp
L power:+3.3V #PWR019
U 1 1
P 7850 2200
F 0 "#PWR019" H 7850 2050 50  0001 C CNN
F 1 "+3.3V" H 7865 2373 50  0000 C CNN
F 2 "" H 7850 2200 50  0001 C CNN
F 3 "" H 7850 2200 50  0001 C CNN
	1    7850 2200
	1    0    0    -1  
$EndComp
Text GLabel 7400 4650 2    50   Input ~ 0
Flash-~CS
Text GLabel 7400 4350 2    50   Input ~ 0
Flash-CLK
Text GLabel 7400 4450 2    50   Input ~ 0
Flash-MOSI
Text GLabel 7400 4550 2    50   Input ~ 0
Flash-MISO
Text GLabel 4550 3150 0    50   Input ~ 0
Sensor-CS
Text GLabel 7400 4250 2    50   Input ~ 0
Sensor-CLK
Text GLabel 4550 3050 0    50   Input ~ 0
Sensor-MOSI
Text GLabel 7400 4150 2    50   Input ~ 0
Sensor-MISO
Text GLabel 4550 3250 0    50   Input ~ 0
INT1
Text GLabel 4550 3350 0    50   Input ~ 0
INT2
Wire Wire Line
	7400 4150 7300 4150
Wire Wire Line
	7300 4250 7400 4250
Wire Wire Line
	7400 4650 7300 4650
Wire Wire Line
	7300 4550 7400 4550
Wire Wire Line
	7400 4450 7300 4450
Wire Wire Line
	7300 4350 7400 4350
Text GLabel 4550 5300 0    50   Input ~ 0
CAN-STB
Text GLabel 4550 5100 0    50   Input ~ 0
CAN-TXD
Text GLabel 4550 5200 0    50   Input ~ 0
CAN-RXD
Wire Wire Line
	4550 5200 4600 5200
Wire Wire Line
	4600 5100 4550 5100
Wire Wire Line
	4550 5300 4600 5300
Wire Wire Line
	4550 3050 4600 3050
Wire Wire Line
	4600 3150 4550 3150
Wire Wire Line
	7850 2900 7850 3050
Wire Wire Line
	8100 3150 8100 2900
NoConn ~ 7300 3250
NoConn ~ 7300 3350
NoConn ~ 7300 3450
NoConn ~ 7300 3550
NoConn ~ 7300 3650
NoConn ~ 7300 3750
NoConn ~ 7300 5450
NoConn ~ 7300 5550
NoConn ~ 4600 5800
NoConn ~ 4600 5700
NoConn ~ 4600 5600
NoConn ~ 4600 5500
NoConn ~ 4600 5400
NoConn ~ 4600 4350
NoConn ~ 4600 4450
NoConn ~ 4600 4550
NoConn ~ 4600 4650
NoConn ~ 4600 4750
NoConn ~ 4600 4850
NoConn ~ 4600 3450
NoConn ~ 4600 3550
Wire Wire Line
	8050 6150 8050 6200
Wire Wire Line
	6150 1150 6150 1250
Connection ~ 6150 1250
Wire Wire Line
	6150 1250 6050 1250
Wire Wire Line
	1450 1000 1450 1100
Connection ~ 1450 1100
Wire Wire Line
	1450 1100 1350 1100
$Comp
L High_range_accelerometer-rescue:H3LIS331DLTR-My_Library U6
U 1 1
P 9450 1500
F 0 "U6" H 9900 1550 50  0000 L CNN
F 1 "H3LIS331DLTR" H 9450 1450 50  0000 L CNN
F 2 "Package_LGA:LGA-16_3x3mm_P0.5mm_LayoutBorder3x5y" H 9400 900 50  0001 C CNN
F 3 "https://www.st.com/content/ccc/resource/technical/document/datasheet/3e/48/02/c7/a4/e6/41/bb/DM00053090.pdf/files/DM00053090.pdf/jcr:content/translations/en.DM00053090.pdf" H 11200 900 50  0001 C CNN
	1    9450 1500
	1    0    0    -1  
$EndComp
$Comp
L Mechanical:MountingHole H1
U 1 1
P 2050 6600
F 0 "H1" H 2150 6646 50  0000 L CNN
F 1 "MountingHole" H 2150 6555 50  0000 L CNN
F 2 "MountingHole:MountingHole_3.2mm_M3" H 2050 6600 50  0001 C CNN
F 3 "~" H 2050 6600 50  0001 C CNN
	1    2050 6600
	1    0    0    -1  
$EndComp
$Comp
L Mechanical:MountingHole H2
U 1 1
P 2050 6800
F 0 "H2" H 2150 6846 50  0000 L CNN
F 1 "MountingHole" H 2150 6755 50  0000 L CNN
F 2 "MountingHole:MountingHole_3.2mm_M3" H 2050 6800 50  0001 C CNN
F 3 "~" H 2050 6800 50  0001 C CNN
	1    2050 6800
	1    0    0    -1  
$EndComp
$Comp
L Mechanical:MountingHole H3
U 1 1
P 2050 7000
F 0 "H3" H 2150 7046 50  0000 L CNN
F 1 "MountingHole" H 2150 6955 50  0000 L CNN
F 2 "MountingHole:MountingHole_3.2mm_M3" H 2050 7000 50  0001 C CNN
F 3 "~" H 2050 7000 50  0001 C CNN
	1    2050 7000
	1    0    0    -1  
$EndComp
$Comp
L Mechanical:MountingHole H4
U 1 1
P 2050 7200
F 0 "H4" H 2150 7246 50  0000 L CNN
F 1 "MountingHole" H 2150 7155 50  0000 L CNN
F 2 "MountingHole:MountingHole_3.2mm_M3" H 2050 7200 50  0001 C CNN
F 3 "~" H 2050 7200 50  0001 C CNN
	1    2050 7200
	1    0    0    -1  
$EndComp
NoConn ~ 7300 3950
NoConn ~ 7300 4050
Wire Wire Line
	4550 3350 4600 3350
Wire Wire Line
	4600 3250 4550 3250
Text GLabel 7850 3050 3    50   Input ~ 0
LED_G_1
Text GLabel 8100 3150 3    50   Input ~ 0
LED_G_2
Text GLabel 4550 3750 0    50   Input ~ 0
LED_G_2
Text GLabel 4550 3650 0    50   Input ~ 0
LED_G_1
Wire Wire Line
	4550 3650 4600 3650
Wire Wire Line
	4600 3750 4550 3750
Wire Wire Line
	8150 6150 8150 6200
Wire Wire Line
	8150 6200 8050 6200
Connection ~ 8050 6200
NoConn ~ 7300 5150
NoConn ~ 7300 5250
$Comp
L Regulator_Linear:ADP7142AUZJ U3
U 1 1
P 2600 1200
F 0 "U3" H 2600 1567 50  0000 C CNN
F 1 "NCP718ASN500T1G" H 2600 1476 50  0000 C CNN
F 2 "Package_TO_SOT_SMD:TSOT-23-5" H 2600 800 50  0001 C CIN
F 3 "http://www.analog.com/media/en/technical-documentation/data-sheets/ADP7142.pdf" H 2600 700 50  0001 C CNN
	1    2600 1200
	1    0    0    -1  
$EndComp
Wire Wire Line
	2200 1300 2100 1300
Wire Wire Line
	2100 1100 2100 1300
NoConn ~ 3000 1300
$Comp
L Regulator_Linear:ADP7142AUZJ U2
U 1 1
P 2400 2300
F 0 "U2" H 2400 2667 50  0000 C CNN
F 1 "NCP718ASN330T1G" H 2400 2576 50  0000 C CNN
F 2 "Package_TO_SOT_SMD:TSOT-23-5" H 2400 1900 50  0001 C CIN
F 3 "http://www.analog.com/media/en/technical-documentation/data-sheets/ADP7142.pdf" H 2400 1800 50  0001 C CNN
	1    2400 2300
	1    0    0    -1  
$EndComp
Wire Wire Line
	2800 2200 3000 2200
Wire Wire Line
	2400 2600 2400 2750
NoConn ~ 2800 2400
Wire Wire Line
	1850 2200 2000 2200
Wire Wire Line
	1850 2400 2000 2400
Connection ~ 1350 2200
Wire Wire Line
	1350 2200 1350 3550
Wire Wire Line
	1350 1100 1350 2200
Wire Wire Line
	2250 3200 2700 3200
Wire Wire Line
	2700 3150 2700 3200
Connection ~ 2700 3200
Wire Wire Line
	2700 3200 2750 3200
$Comp
L Device:D_Schottky_Small D5
U 1 1
P 2600 700
F 0 "D5" H 2600 905 50  0000 C CNN
F 1 "D_Schottky_Small" H 2600 814 50  0000 C CNN
F 2 "Diode_SMD:D_0603_1608Metric" V 2600 700 50  0001 C CNN
F 3 "~" V 2600 700 50  0001 C CNN
	1    2600 700 
	1    0    0    -1  
$EndComp
Wire Wire Line
	2700 700  3100 700 
Wire Wire Line
	3100 700  3100 1100
Connection ~ 3100 1100
Wire Wire Line
	3100 1100 3000 1100
Wire Wire Line
	2500 700  2000 700 
Wire Wire Line
	2000 700  2000 1100
Connection ~ 2000 1100
Wire Wire Line
	2000 1100 2100 1100
$Comp
L Device:D_Schottky_Small D4
U 1 1
P 2350 1850
F 0 "D4" H 2350 2055 50  0000 C CNN
F 1 "D_Schottky_Small" H 2100 1950 50  0000 C CNN
F 2 "Diode_SMD:D_0603_1608Metric" V 2350 1850 50  0001 C CNN
F 3 "~" V 2350 1850 50  0001 C CNN
	1    2350 1850
	1    0    0    -1  
$EndComp
Wire Wire Line
	2450 1850 3000 1850
Wire Wire Line
	3000 1850 3000 2200
Connection ~ 3000 2200
Wire Wire Line
	3000 2200 3200 2200
Wire Wire Line
	2250 1850 1750 1850
Wire Wire Line
	1750 1850 1750 2200
Connection ~ 1750 2200
Wire Wire Line
	1750 2200 1650 2200
NoConn ~ 7300 3050
NoConn ~ 7300 3150
$EndSCHEMATC
